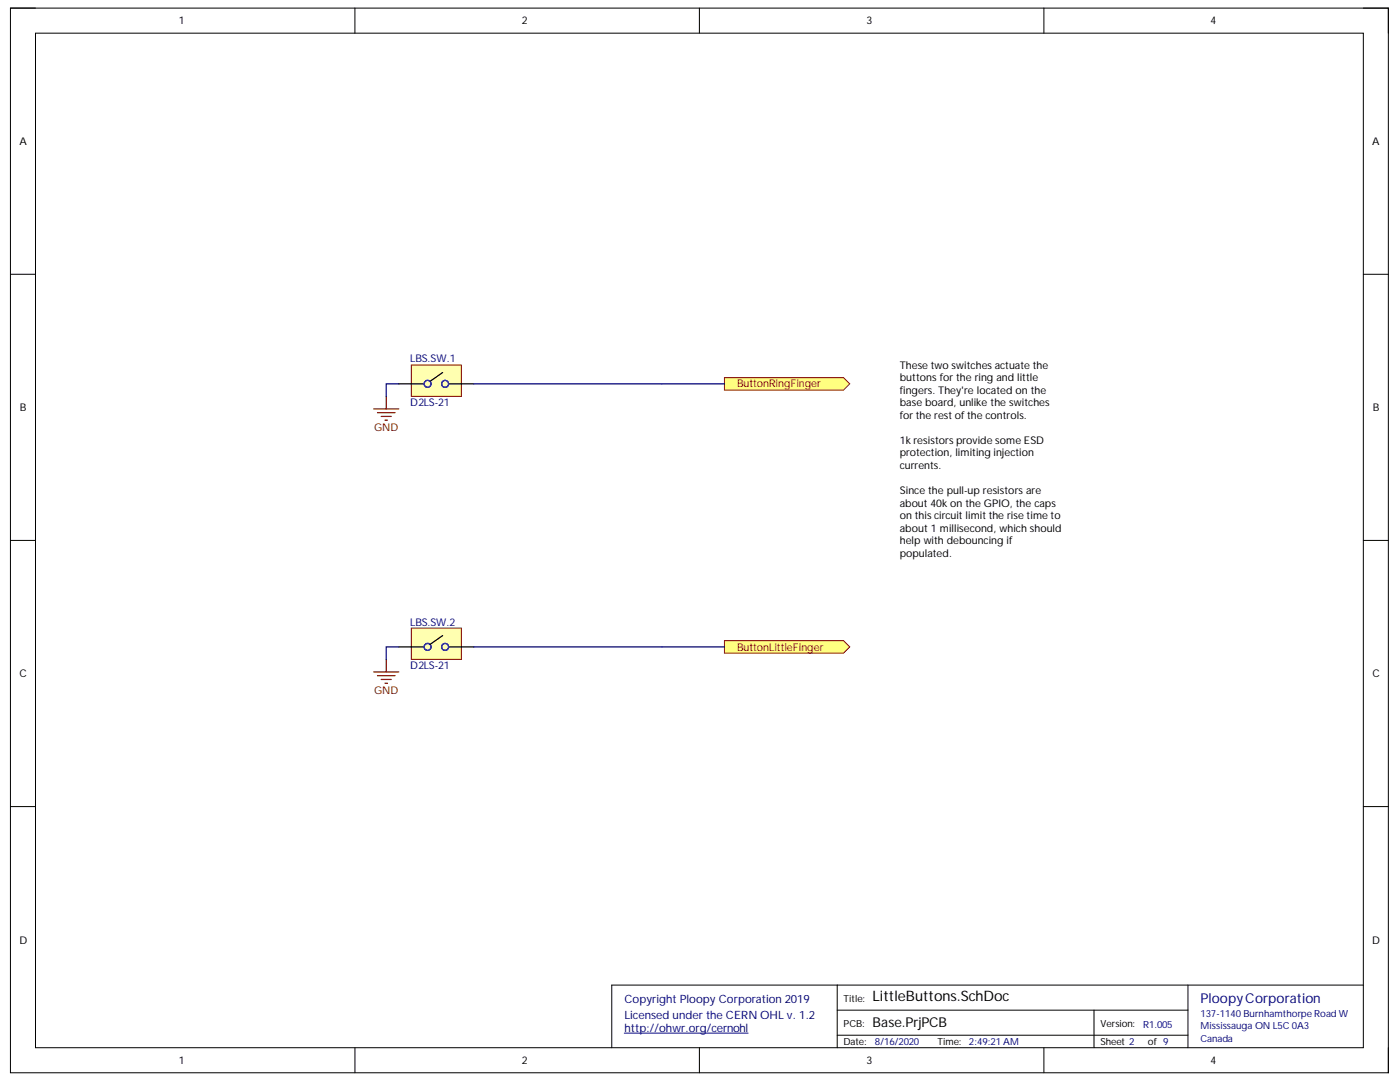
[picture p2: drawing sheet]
<svg xmlns="http://www.w3.org/2000/svg" width="279mm" height="216mm" viewBox="0 0 279 216" stroke-linecap="round" stroke-linejoin="round" font-family="sans-serif">
<path d="M2.1 1.6h275v212.5h-275z" fill="none" stroke="#000" stroke-width=".2"/>
<path d="M7.1 6.6h265v202.5h-265z" fill-rule="evenodd" fill="#fff"/>
<g fill="none" stroke="#000" stroke-width=".2">
<path d="M2.1 1.6h5M7.1 6.6h265v202.5h-265zM70.8 1.6v5M139.6 1.6v5M208.3 1.6v5M272.1 1.6h5v5M2.1 54.7h5M272.1 54.7h5M2.1 107.8h5M272.1 107.8h5M2.1 160.9h5M272.1 160.9h5"/>
<path d="M167.1 196.6v12.5M237.1 196.6v12.5M272.1 196.6h-150v12.5M70.8 209.1v5M139.6 209.1v5M167.1 201.6h70M167.1 206.6h70M208.3 209.1v5M218.3 201.6v7.5M277.1 209.1v5"/>
</g>
<path d="M124.6 206.2h24.7" fill="none" stroke="#000080" stroke-width=".2"/>
<path d="M82.1 72.8h10v6.3h-10z" fill-rule="evenodd" fill="#ffffb0"/>
<path d="M82.1 72.8h10v6.3h-10z" fill="none" stroke="#800000" stroke-width=".2"/>
<path d="M79.6 76.6h5M88.3 74.3l-2.5 1.8M89.6 76.6h5" fill="none" stroke="#000" stroke-width=".25"/>
<g fill="none" stroke="#00f" stroke-width=".25">
<circle cx="85.3" cy="76.6" r=".69"/>
<circle cx="88.8" cy="76.6" r=".69"/>
</g>
<path d="M82.1 125.3h10v6.3h-10z" fill-rule="evenodd" fill="#ffffb0"/>
<path d="M82.1 125.3h10v6.3h-10z" fill="none" stroke="#800000" stroke-width=".2"/>
<path d="M79.6 129.1h5M88.3 126.8l-2.5 1.8M89.6 129.1h5" fill="none" stroke="#000" stroke-width=".25"/>
<g fill="none" stroke="#00f" stroke-width=".25">
<circle cx="85.3" cy="129.1" r=".69"/>
<circle cx="88.8" cy="129.1" r=".69"/>
</g>
<path d="M179.6 71.6h32.5v65h-32.5z" fill-rule="evenodd" fill="#fff"/>
<path d="M179.6 71.6h32.5v65h-32.5z" fill="none" stroke="#fff" stroke-width=".2"/>
<path d="M144.6 75.3h23.7l1.3 1.3-1.3 1.2h-23.7z" fill-rule="evenodd" fill="#ffff80"/>
<path d="M144.6 75.3h23.7l1.3 1.3-1.3 1.2h-23.7z" fill="none" stroke="#800000" stroke-width=".2"/>
<path d="M144.6 127.8h23.7l1.3 1.3-1.3 1.2h-23.7z" fill-rule="evenodd" fill="#ffff80"/>
<path d="M144.6 127.8h23.7l1.3 1.3-1.3 1.2h-23.7z" fill="none" stroke="#800000" stroke-width=".2"/>
<path d="M77.1 79.1v2.5M74.6 81.6h5M75.3 82.3h3.5M76.1 83.1h2M76.8 83.8h.5M74.6 134.1h5M75.3 134.8h3.5M76.1 135.6h2M76.8 136.3h.5M77.1 131.6v2.5" fill="none" stroke="#800000" stroke-width=".25"/>
<path d="M79.6 76.6h-2.5v2.5M94.6 76.6h50M79.6 129.1h-2.5v2.5M94.6 129.1h50" fill="none" stroke="#000080" stroke-width=".25"/>
<text font-size="2.9" x="174.1" y="199.8">LittleButtons.SchDoc</text>
<text font-size="2.7" fill="#000080" x="239.6" y="200.1">PloopyCorporation</text>
<text font-size="2.7" x="174.1" y="204.8">Base.PrjPCB</text>
<g font-size="2.3" fill="#000080">
<text x="124.6" y="200.2">Copyright Ploopy Corporation 2019</text>
<text x="124.6" y="203.4">Licensed under the CERN OHL v. 1.2</text>
<text x="124.6" y="205.9">http://ohwr.org/cernohl</text>
</g>
<g font-size="2.1">
<text x="35.7" y="4.8">1</text>
<text x="104.1" y="4.8">2</text>
<text x="172.9" y="4.8">3</text>
<text x="241.6" y="4.8">4</text>
<text x="3.9" y="28.9">A</text>
<text x="273.8" y="28.9">A</text>
<text x="179.6" y="73.6">These two switchesactuate the</text>
<text x="179.6" y="76.1">buttonsfor the ring and little</text>
<text x="4" y="82">B</text>
<text x="179.6" y="78.6">fingers. They're located on the</text>
<text x="179.6" y="81.1">base board, unlike the switches</text>
<text x="179.6" y="83.6">forthe restofthe controls.</text>
<text x="274" y="82">B</text>
<text x="179.6" y="88.6">1kresistorsprovide some ESD</text>
<text x="179.6" y="91.1">protection, limiting injection</text>
<text x="179.6" y="93.5">currents.</text>
<text x="179.6" y="98.6">Since the pull-up resistorsare</text>
<text x="179.6" y="101.1">about 40k on the GPIO, the caps</text>
<text x="179.6" y="103.6">on thiscircuit limitthe rise time to</text>
<text x="179.6" y="106.1">about 1 millisecond, which should</text>
<text x="179.6" y="108.6">help with debouncing if</text>
<text x="179.6" y="111">populated.</text>
<text x="3.9" y="135.2">C</text>
<text x="273.9" y="135.2">C</text>
<text x="3.9" y="188.3">D</text>
<text x="273.8" y="188.3">D</text>
<text x="35.7" y="212.3">1</text>
<text x="104.1" y="212.3">2</text>
<text x="172.9" y="212.3">3</text>
<text x="241.6" y="212.3">4</text>
</g>
<g font-size="2.1" fill="#000080">
<text x="81.9" y="72.3">LBS.SW.1</text>
<text x="81.9" y="81.1">D2LS-21</text>
<text x="81.9" y="124.8">LBS.SW.2</text>
<text x="81.9" y="133.5">D2LS-21</text>
</g>
<g font-size="2.1" fill="#800000">
<text x="147.1" y="77.3">ButtonRingFinger</text>
<text x="74.7" y="86.1">GND</text>
<text x="147.1" y="129.8">ButtonLittleFinger</text>
<text x="74.7" y="138.5">GND</text>
</g>
<g font-size="1.9">
<text x="168.3" y="199.9">Title:</text>
<text x="168.3" y="208.6">Date:</text>
<text x="168.3" y="204.8">PCB:</text>
<text x="187.1" y="208.6">Time:</text>
<text x="219.6" y="204.8">Version:</text>
<text x="219.6" y="208.6">Sheet 2</text>
<text x="229.1" y="208.6">of 9</text>
</g>
<g font-size="1.9" fill="#000080">
<text x="239.6" y="202.9">137-1140Burnhamthorpe Road W</text>
<text x="174.6" y="208.6">8/16/2020</text>
<text x="193.4" y="208.6">2:49:21 AM</text>
<text x="228.1" y="205.1">R1.005</text>
<text x="239.6" y="205.3">Mississauga ON L5C 0A3</text>
<text x="239.6" y="207.9">Canada</text>
</g>
</svg>
